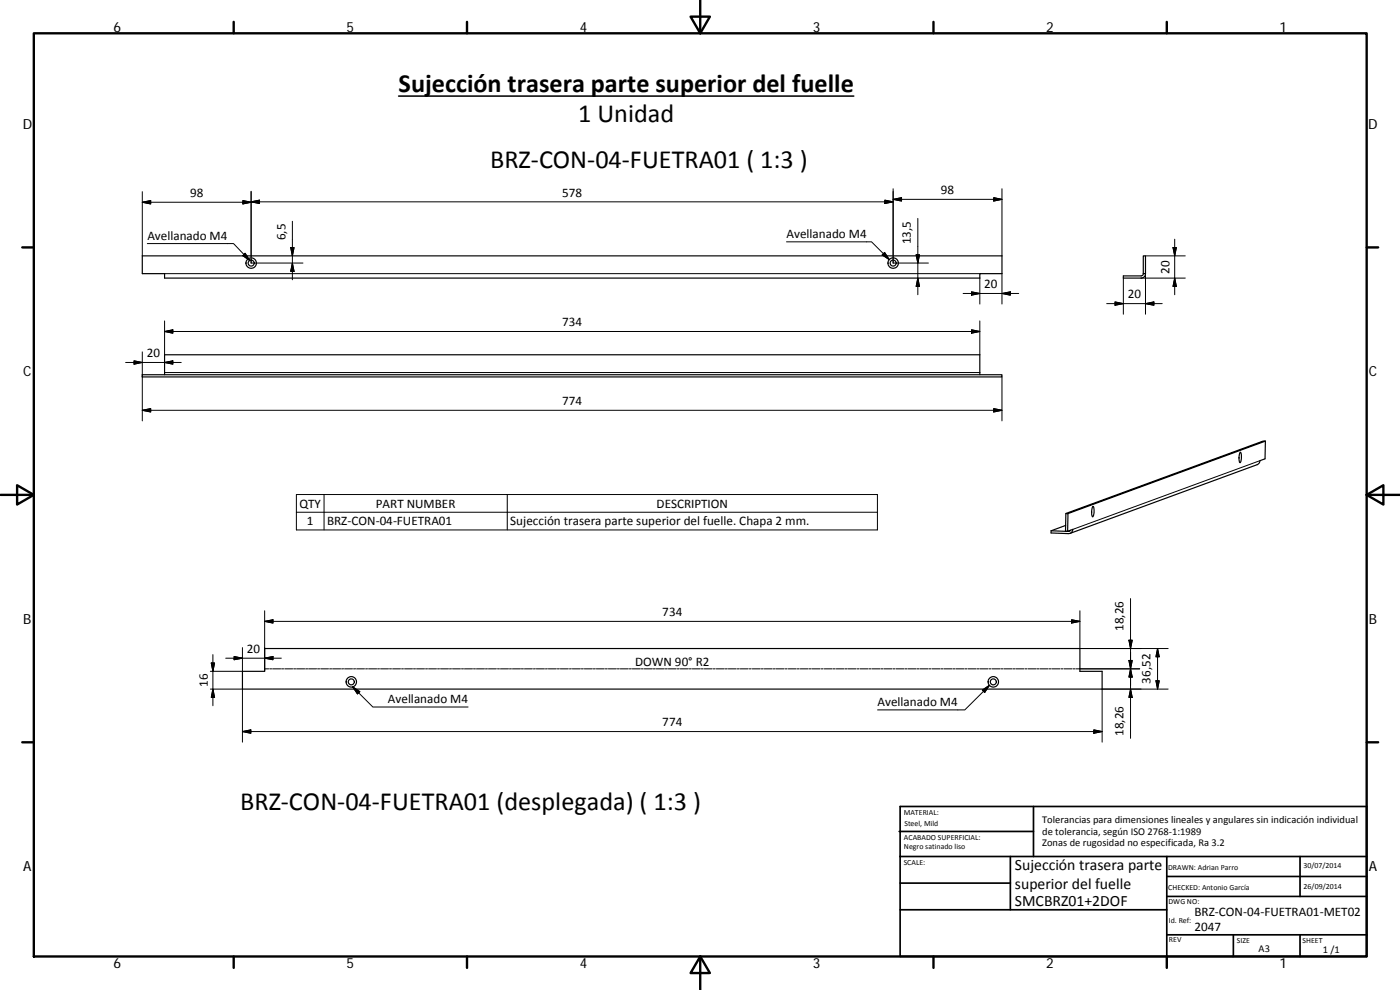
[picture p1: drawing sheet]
<svg xmlns="http://www.w3.org/2000/svg" width="420mm" height="297mm" viewBox="0 0 420 297" stroke-linecap="round" stroke-linejoin="round" font-family="sans-serif">
<g fill="none" stroke="#000" stroke-width=".36">
<path d="M42.7 76.8h258v5.3h-6.6v1.3h-244.7v-1.3h-6.7zM343.1 76.8h.7v5.3h-.7zM343.1 82.1v.3l-.6 .4h-5.4v.6h5.4a1.3 1.3 0 0 0 1.3-1.3M42.7 112.4h258v.7h-258zM294.1 112.4v-6h-244.7v6M372.2 135.7a3.3 3.3 0 0 1-.1 3.1l-.3-1.7zM379.8 132.4l-.1 5.3-1.6 .5-.6 1.1-56.4 20.7M315.5 159.3l-.1 .6 5.2 .2a1.3 1.3 0 0 0 1.4-1.3l-1.6 .6M319.8 157.6l-4.3 1.7M319.9 154.1l59.2-21.8 .7 .1-59.3 21.7M319.9 154.1h.6l-.1 5.3h-.6zM321.2 159.1l-.6 .3-5.1-.1"/>
<path d="M327.9 152l.1-.1a3.3 3.3 0 0 1-.1 3.2l-.3-1.8zM79.4 194.6h244.7v6.8h6.7v5.4h-258v-5.4h6.6z"/>
<circle cx="75.4" cy="78.9" r="1.57"/>
<circle cx="75.4" cy="78.9" r=".9"/>
<circle cx="268.1" cy="78.9" r=".9"/>
<circle cx="268.1" cy="78.9" r="1.57"/>
<circle cx="105.4" cy="204.6" r=".9"/>
<circle cx="105.4" cy="204.6" r="1.57"/>
<circle cx="298.1" cy="204.6" r="1.57"/>
<circle cx="298.1" cy="204.6" r=".9"/>
</g>
<g fill="none" stroke="#000" stroke-width=".3">
<path d="M42.7 57.5v19.3M75.4 57.4v19.8M268 56.6v22.3h10.6M268 59.8l2.6-.5v1zM268 59.8h32.7M298.2 59.3l2.5 .5-2.5 .5zM300.7 56.6v20.2M42.7 60.7l2.5-.5v1zM42.7 60.7h32.7M44.2 73.1h25.9l4.8 5M72.9 60.2l2.5 .5-2.5 .5zM73.6 76l1.3 2.1-2-1.4z"/>
<path d="M75.4 60.6l2.5-.6v1.1zM75.4 60.6h192.6M75.4 77.6v1.3h15.5M87.2 74.3h1.1l-.6 2.5zM87.7 66.4v17.5M87.7 78.9l.6 2.5h-1.1zM236 72.6h25.6l5.3 5.3M265.5 75.8l1.4 2.1-2.1-1.4zM265.5 60l2.5 .6-2.5 .5zM274.9 76.5h1.1l-.5 2.4zM275.5 65.5v22.9M343.8 76.8h11.9"/>
<path d="M352 74.3h1l-.5 2.5zM352.5 71.8v16.6M49.4 82.1h244.7M49.4 96.3v10.1M49.4 99.5l2.5-.5v1zM49.4 99.5h244.7M275.5 83.4l.5 2.6h-1.1zM289 88.1h16.7M291.6 99l2.5 .5-2.5 .5zM291.6 87.6l2.5 .5-2.5 .5zM294.1 96.3v10.1M294.1 83.4v7.8"/>
<path d="M300.7 88.1l2.5-.5v1zM300.7 82.1v9.1M332.1 91.1h16.7M334.6 90.6l2.5 .5-2.5 .5zM337.1 83.4v10.9M342.5 83.4h13.2M343.8 91.1l2.5-.5v1zM343.8 82.1v12.2M352.5 83.4l.5 2.6h-1zM37.7 108.8h16.7M40.2 108.3l2.5 .5-2.5 .5zM42.7 105.6v20.7"/>
<path d="M49.4 111.8h244.7M49.4 108.8l2.5-.5v1zM300.7 113.1v13.2M42.7 123.1l2.5-.5v1zM42.7 123.1h258M298.2 122.6l2.5 .5-2.5 .5zM378.1 138.2l-56.1 20.6M89 148.4h174.3v10.6h-174.3zM89 153.7h174.3M97.2 148.4v10.6M152.2 148.4v10.6M321.1 159.3l-.5 .1"/>
<path d="M339.3 179.6v41.9M63.4 198.9h1l-.5 2.5zM63.9 196.4v15.4M67.7 197.5h16.7M70.3 197l2.5 .5-2.5 .5zM72.8 194.3v7.1h-9.7M79.4 197.5l2.5-.5v1zM79.4 186.4l2.5-.5v1zM79.4 186.4h244.7M79.4 183.3v18.1M321.6 185.9l2.5 .5-2.5 .5zM324.1 183.3v11.3h26.5"/>
<path d="M338.8 198.2h1l-.5 2.5zM338.8 192.1h1l-.5 2.5zM347.4 194.6v12.2M347.4 194.6l.5 2.5h-1zM63.1 206.8h9.7v15.9M63.9 206.8l.5 2.5h-1zM72.8 219.5l2.5-.5v1zM72.8 219.5h258M79.4 200.7h1.2M80.9 200.7h.6M81.8 200.7h2.4M84.5 200.7h.6"/>
<path d="M85.4 200.7h2.4M88.1 200.7h.6M89 200.7h2.4M91.7 200.7h.6M92.6 200.7h2.4M95.3 200.7h.6M96.2 200.7h2.4M98.9 200.7h.6M99.8 200.7h2.4M102.5 200.7h.6M103.4 200.7h2.4M105.8 206.1l6.1 6h28.6"/>
<path d="M105.8 206.1l2.2 1.4-.7 .7zM106.1 200.7h.6M107 200.7h2.4M109.7 200.7h.6M110.6 200.7h2.4M113.3 200.7h.6M114.2 200.7h2.4M116.9 200.7h.6M117.8 200.7h2.4M120.5 200.7h.6M121.4 200.7h2.4M124.1 200.7h.6"/>
<path d="M125 200.7h2.4M127.7 200.7h.6M128.6 200.7h2.4M131.3 200.7h.6M132.2 200.7h2.4M134.9 200.7h.6M135.8 200.7h2.4M138.5 200.7h.6M139.4 200.7h2.4M142.1 200.7h.6M143 200.7h2.4M145.7 200.7h.6"/>
<path d="M146.6 200.7h2.4M149.3 200.7h.6M150.2 200.7h2.4M152.9 200.7h.6M153.8 200.7h2.4M156.5 200.7h.6M157.4 200.7h2.4M160.1 200.7h.6M161 200.7h2.4M163.7 200.7h.6M164.6 200.7h2.4M167.3 200.7h.6"/>
<path d="M168.2 200.7h2.4M170.9 200.7h.6M171.8 200.7h2.4M174.5 200.7h.6M175.4 200.7h2.4M178.1 200.7h.6M179 200.7h2.4M181.7 200.7h.6M182.6 200.7h2.4M185.3 200.7h.6M186.2 200.7h2.4M188.9 200.7h.6"/>
<path d="M189.8 200.7h2.4M192.5 200.7h.5M193.4 200.7h2.4M196.1 200.7h.6M197 200.7h2.4M199.7 200.7h.6M200.6 200.7h2.4M203.3 200.7h.5M204.2 200.7h2.4M206.9 200.7h.6M207.8 200.7h2.4M210.4 200.7h.7"/>
<path d="M211.4 200.7h2.4M214.1 200.7h.5M215 200.7h2.4M217.6 200.7h.7M218.6 200.7h2.3M221.2 200.7h.7M222.1 200.7h2.4M224.9 200.7h.5M225.8 200.7h2.4M228.4 200.7h.7M229.4 200.7h2.3M232 200.7h.7"/>
<path d="M232.9 200.7h2.4M235.7 200.7h.5M236.5 200.7h2.4M239.2 200.7h.6M240.1 200.7h2.4M242.8 200.7h.6M243.7 200.7h2.4M246.5 200.7h.5M247.3 200.7h2.4M250 200.7h.6M250.9 200.7h2.4M253.6 200.7h.6"/>
<path d="M254.5 200.7h2.4M257.2 200.7h.6M258.1 200.7h2.4M260.8 200.7h.6M261.7 200.7h2.4M264.4 200.7h.6M265.3 200.7h2.4M268 200.7h.6M268.9 200.7h2.4M271.6 200.7h.6M272.5 200.7h2.4M275.2 200.7h.6"/>
<path d="M276.1 200.7h2.4M278.8 200.7h.6M279.7 200.7h2.4M282.4 200.7h.6M283.3 200.7h2.4M286 200.7h.6M286.9 200.7h2.4M289.6 200.7h.6M290.5 200.7h2.4M293.2 200.7h.6M294.1 200.7h2.4M294.8 207.1l2.1-1.5-1.4 2.2z"/>
<path d="M296.8 200.7h.6M296.9 205.6l-7.4 7.4h-26.1M297.7 200.7h2.4M300.4 200.7h.6M301.3 200.7h2.4M304 200.7h.6M304.9 200.7h2.4M307.6 200.7h.6M308.5 200.7h2.4M311.2 200.7h.6M312.1 200.7h2.4M314.8 200.7h.6"/>
<path d="M315.7 200.7h2.4M318.4 200.7h.6M319.3 200.7h2.4M322 200.7h.6M322.9 200.7h19.1M328.3 219l2.5 .5-2.5 .5zM339.3 206.8l.5 2.5h-1zM339.3 200.7l.5 2.5h-1zM346.9 204.3h1l-.5 2.5zM350.6 206.8h-19.8v15.9"/>
</g>
<g fill="none" stroke="#000" stroke-width=".71">
<path d="M10.1 10h400.1v277h-400.1zM70.1 6.6v3.4M140.2 6.6v3.4M207.3 5h5.8l-2.9 5zM210.2 0v10M280.2 6.6v3.4M350.2 6.6v3.4M6.7 74.2h3.4M410.2 74.2h3.4M.2 148.5h9.9M5.1 145.6l5 2.9-5 2.9zM410.2 148.5l5-2.9v5.8z"/>
<path d="M410.2 148.5h9.9M6.7 222.7h3.4M410.2 222.7h3.4M70.1 287v3.4M140.2 287v3.4M210.2 287l2.9 5h-5.8zM210.2 287v10M280.2 287v3.4M350.2 287v3.4"/>
</g>
<g fill="none" stroke="#000" stroke-width=".51">
<path d="M269.8 249.5h40.4M270.1 257h140.1M270.1 242h140.1v45h-140.1zM303.2 257v16M310.2 242v15M350.2 257v30M390.2 257v12M270.1 273h80.1M270.1 265h33.1M350.2 269h60M350.2 263h60M350.2 280.5h60"/>
<path d="M370.2 280.5v6.5M390.2 280.5v6.5"/>
</g>
<path d="M119.6 28.8h136.6" fill="none" stroke="#000" stroke-width=".46"/>
<g fill="#000" stroke="#000" stroke-width=".3">
<path d="M268 59.8l2.6-.5v1zM42.7 60.7l2.5-.5v1zM73.6 76l1.3 2.1-2-1.4zM72.9 60.2l2.5 .5-2.5 .5zM75.4 60.6l2.5-.6v1.1zM87.2 74.3h1.1l-.6 2.5zM265.5 75.8l1.4 2.1-2.1-1.4zM265.5 60l2.5 .6-2.5 .5zM274.9 76.5h1.1l-.5 2.4zM298.2 59.3l2.5 .5-2.5 .5zM352 74.3h1l-.5 2.5zM49.4 99.5l2.5-.5v1z"/>
<path d="M87.7 78.9l.6 2.5h-1.1zM275.5 83.4l.5 2.6h-1.1zM291.6 99l2.5 .5-2.5 .5zM291.6 87.6l2.5 .5-2.5 .5zM300.7 88.1l2.5-.5v1zM334.6 90.6l2.5 .5-2.5 .5zM343.8 91.1l2.5-.5v1zM352.5 83.4l.5 2.6h-1zM40.2 108.3l2.5 .5-2.5 .5zM49.4 108.8l2.5-.5v1zM42.7 123.1l2.5-.5v1zM298.2 122.6l2.5 .5-2.5 .5z"/>
<path d="M63.4 198.9h1l-.5 2.5zM70.3 197l2.5 .5-2.5 .5zM79.4 197.5l2.5-.5v1zM79.4 186.4l2.5-.5v1zM321.6 185.9l2.5 .5-2.5 .5zM338.8 198.2h1l-.5 2.5zM338.8 192.1h1l-.5 2.5zM347.4 194.6l.5 2.5h-1zM63.9 206.8l.5 2.5h-1zM72.8 219.5l2.5-.5v1zM105.8 206.1l2.2 1.4-.7 .7zM294.8 207.1l2.1-1.5-1.4 2.2z"/>
<path d="M339.3 206.8l.5 2.5h-1zM339.3 200.7l.5 2.5h-1zM346.9 204.3h1l-.5 2.5zM328.3 219l2.5 .5-2.5 .5z"/>
</g>
<g font-size="7.9">
<text x="119.6" y="27.7">Sujección trasera parte superior del fuelle</text>
<text x="173.5" y="36.7">1 Unidad</text>
<text x="147.1" y="50.5">BRZ‐CON‐04‐FUETRA01 ( 1:3 )</text>
<text x="72.1" y="243.1">BRZ‐CON‐04‐FUETRA01 (desplegada) ( 1:3 )</text>
</g>
<g font-size="4.7">
<text x="304.6" y="261.2">Sujección trasera parte</text>
<text x="304.6" y="266.6">superior del fuelle</text>
<text x="304.6" y="272">SMCBRZ01+2DOF</text>
</g>
<g font-size="4.2">
<text x="34" y="9.6">6</text>
<text x="104" y="9.6">5</text>
<text x="174" y="9.6">4</text>
<text x="244" y="9.6">3</text>
<text x="314" y="9.6">2</text>
<text x="384" y="9.6">1</text>
<text x="6.8" y="38.7">D</text>
<text x="410.6" y="38.7">D</text>
<text x="7" y="112.9">C</text>
<text x="410.8" y="112.9">C</text>
<text x="7" y="187.1">B</text>
<text x="410.8" y="187.1">B</text>
<text x="7" y="261.3">A</text>
<text x="410.8" y="261.3">A</text>
<text x="34" y="290.4">6</text>
<text x="104" y="290.4">5</text>
<text x="174" y="290.4">4</text>
<text x="244" y="290.4">3</text>
<text x="314" y="290.4">2</text>
<text x="384" y="290.4">1</text>
</g>
<g font-size="3.9">
<text x="57.1" y="59.1">98</text>
<text x="168.7" y="59">578</text>
<text x="282.4" y="58.3">98</text>
<text x="236" y="71.5">Avellanado M4</text>
<text x="44.2" y="72.1">Avellanado M4</text>
<text x="85.7" y="72.1" transform="rotate(-90 85.7 72.1)">6,5</text>
<text x="273.4" y="73.3" transform="rotate(-90 273.4 73.3)">13,5</text>
<text x="351" y="82.1" transform="rotate(-90 351 82.1)">20</text>
<text x="295.4" y="86.5">20</text>
<text x="338.4" y="89.6">20</text>
<text x="168.7" y="97.9">734</text>
<text x="44.1" y="107.2">20</text>
<text x="168.7" y="121.6">774</text>
<text x="89.8" y="152.3">QTY</text>
<text x="112.8" y="152.3">PART NUMBER</text>
<text x="197.1" y="152.3">DESCRIPTION</text>
<text x="92.1" y="157.6">1</text>
<text x="98.2" y="157.6">BRZ‐CON‐04‐FUETRA01</text>
<text x="153.2" y="157.7">Sujección trasera parte superior del fuelle. Chapa 2 mm.</text>
<text x="198.8" y="184.8">734</text>
<text x="337.2" y="189.3" transform="rotate(-90 337.2 189.3)">18,26</text>
<text x="74.1" y="195.9">20</text>
<text x="190.6" y="199.9">DOWN 90° R2</text>
<text x="62.3" y="206.1" transform="rotate(-90 62.3 206.1)">16</text>
<text x="345.3" y="205.1" transform="rotate(-90 345.3 205.1)">36,52</text>
<text x="116.4" y="211">Avellanado M4</text>
<text x="263.4" y="211.9">Avellanado M4</text>
<text x="198.8" y="218">774</text>
<text x="337.2" y="220.8" transform="rotate(-90 337.2 220.8)">18,26</text>
<text x="358.5" y="274.9">BRZ‐CON‐04‐FUETRA01‐MET02</text>
<text x="358.5" y="279.4">2047</text>
</g>
<g font-size="3.1">
<text x="312.8" y="246.8">Tolerancias para dimensiones lineales y angulares sin indicación individual</text>
<text x="312.8" y="250.4">de tolerancia, según ISO 2768‐1:1989</text>
<text x="312.8" y="254">Zonas de rugosidad no especificada, Ra 3.2</text>
<text x="377.7" y="285.6">A3</text>
<text x="397" y="285.9">1 /1</text>
</g>
<g font-size="2.4">
<text x="271.2" y="244.4">MATERIAL:</text>
<text x="271.3" y="251.9">ACABADO SUPERFICIAL:</text>
<text x="271.4" y="247.9">Steel, Mild</text>
<text x="271.3" y="254.6">Negro satinado liso</text>
<text x="271.2" y="259.7">SCALE:</text>
<text x="350.6" y="260.9">DRAWN: Adrian Parro</text>
<text x="391.2" y="260.6">30/07/2014</text>
<text x="350.6" y="267">CHECKED: Antonio García</text>
<text x="391.2" y="266.6">26/09/2014</text>
<text x="350.7" y="271.4">DWG NO:</text>
<text x="350.8" y="276.8">Id. Ref:</text>
<text x="350.8" y="282.8">REV</text>
<text x="371.2" y="282.9">SIZE</text>
<text x="390.9" y="282.9">SHEET</text>
</g>
</svg>
